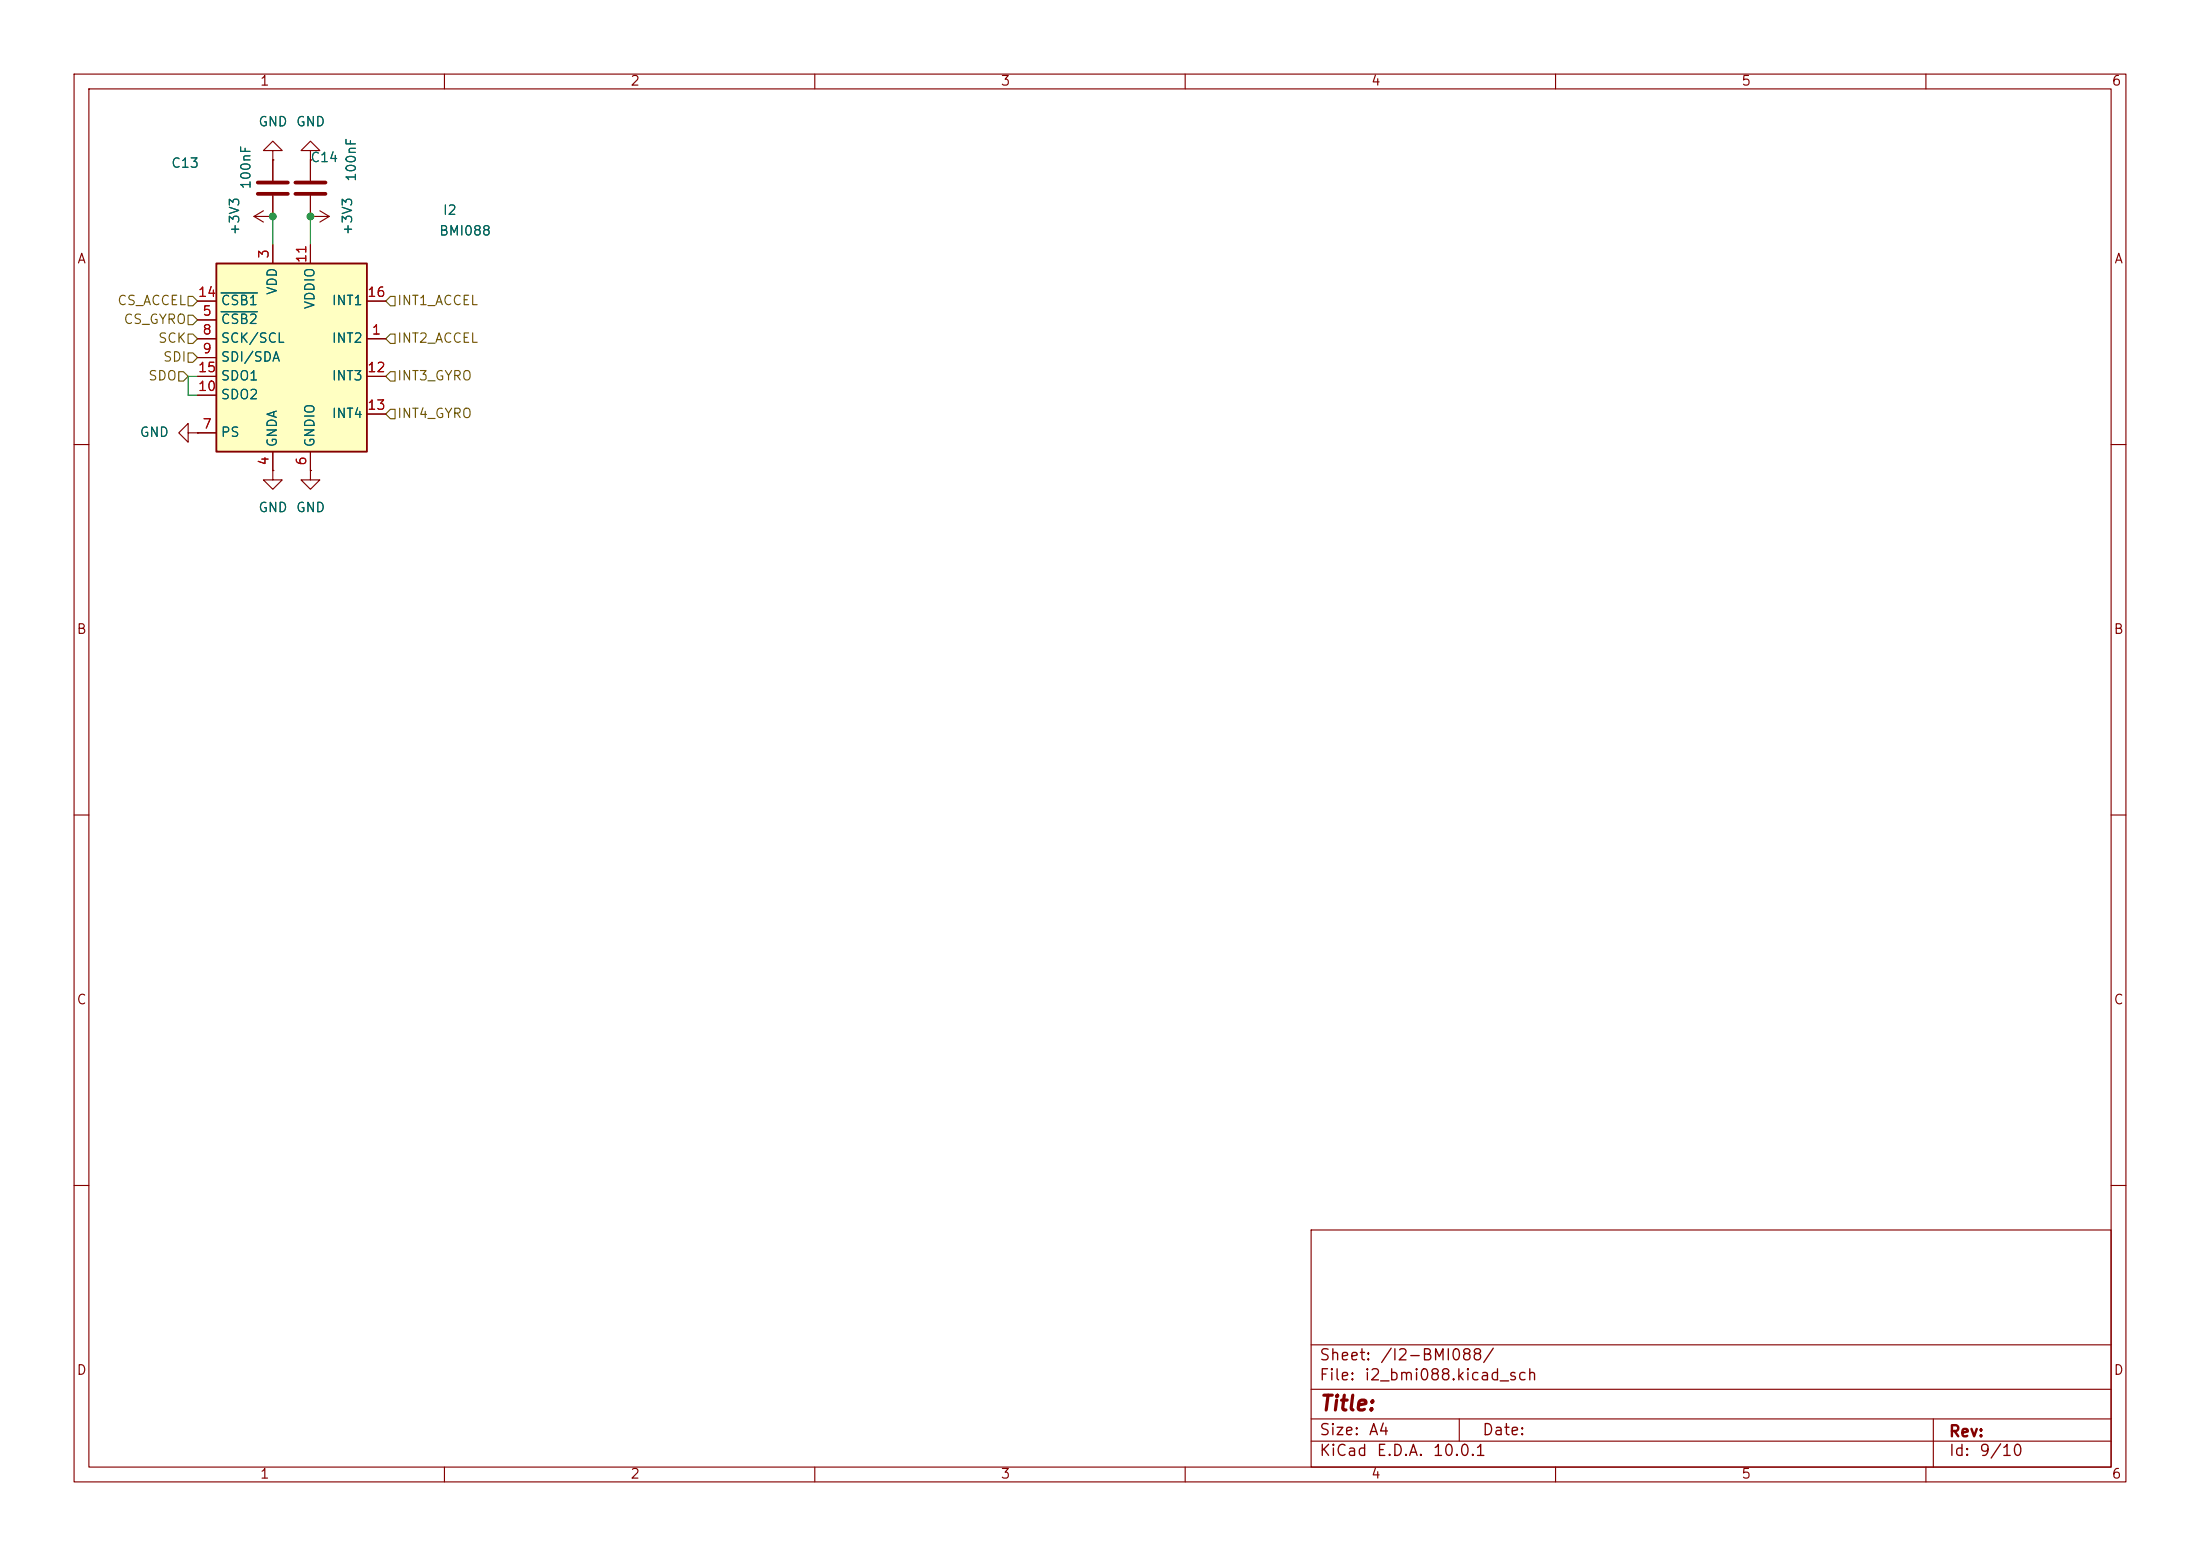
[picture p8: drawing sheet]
(kicad_sch
 (version 20260306)
 (generator "eeschema")
 (generator_version "10.0")
 (paper "A4")
 (lib_symbols
  (symbol "Device:C"
   (pin_numbers (hide yes))
   (pin_names
    (offset 0.254)) (exclude_from_sim no) (in_bom yes) (on_board yes)
   (in_pos_files yes)
   (duplicate_pin_numbers_are_jumpers no)
   (property "Reference" "C" (at 0.635 2.54 0) (show_name no) (do_not_autoplace no) (effects (font (size 1.27 1.27)) (justify left)))
   (property "Value" "C" (at 0.635 -2.54 0) (show_name no) (do_not_autoplace no) (effects (font (size 1.27 1.27)) (justify left)))
   (property "Footprint" "" (at 0.9652 -3.81 0) (show_name no) (do_not_autoplace no) (hide yes) (effects (font (size 1.27 1.27))))
   (property "Datasheet" "" (at 0 0 0) (show_name no) (do_not_autoplace no) (hide yes) (effects (font (size 1.27 1.27))))
   (property "Description" "Unpolarized capacitor" (at 0 0 0) (show_name no) (do_not_autoplace no) (hide yes) (effects (font (size 1.27 1.27))))
   (symbol "C_0_1"
    (polyline (pts (xy -2.032 0.762) (xy 2.032 0.762)) (stroke (width 0.508) (type default)) (fill (type none)))
    (polyline (pts (xy -2.032 -0.762) (xy 2.032 -0.762)) (stroke (width 0.508) (type default)) (fill (type none))))
   (symbol "C_1_1"
    (pin passive line (at 0 3.81 270) (length 2.794) (name "" (effects (font (size 1.27 1.27)))) (number "1" (effects (font (size 1.27 1.27)))))
    (pin passive line (at 0 -3.81 90) (length 2.794) (name "" (effects (font (size 1.27 1.27)))) (number "2" (effects (font (size 1.27 1.27))))))
   (embedded_fonts no))
  (symbol "Sensor_Motion:BMI088" (exclude_from_sim no) (in_bom yes) (on_board yes)
   (in_pos_files yes)
   (duplicate_pin_numbers_are_jumpers no)
   (property "Reference" "I2" (at 20.32 19.812 0) (show_name no) (do_not_autoplace no) (effects (font (size 1.27 1.27)) (justify left)))
   (property "Value" "BMI088" (at 19.812 17.018 0) (show_name no) (do_not_autoplace no) (effects (font (size 1.27 1.27)) (justify left)))
   (property "Footprint" "Package_LGA:Bosch_LGA-16_4.5x3mm_P0.5mm_LayoutBorder7x1y_ClockwisePinNumbering" (at -16.51 -1.27 0) (show_name no) (do_not_autoplace no) (hide yes) (effects (font (size 1.27 1.27))))
   (property "Datasheet" "https://www.bosch-sensortec.com/media/boschsensortec/downloads/datasheets/bst-bmi088-ds001.pdf" (at -16.51 -1.27 0) (show_name no) (do_not_autoplace no) (hide yes) (effects (font (size 1.27 1.27))))
   (property "Description" "Accelerometer, Gyroscope, 6-Axis Sensor, I2C / SPI interface, LGA-16" (at 0 0 0) (show_name no) (do_not_autoplace no) (hide yes) (effects (font (size 1.27 1.27))))
   (symbol "BMI088_1_1"
    (rectangle (start -10.16 12.7) (end 10.16 -12.7) (stroke (width 0.254) (type solid)) (fill (type background)))
    (pin bidirectional line (at 12.7 2.54 180) (length 2.54) (name "INT2" (effects (font (size 1.27 1.27)))) (number "1" (effects (font (size 1.27 1.27)))))
    (pin passive line (at -2.54 -15.24 90) (length 2.54) (hide yes) (name "GNDA" (effects (font (size 1.27 1.27)))) (number "2" (effects (font (size 1.27 1.27)))))
    (pin power_in line (at -2.54 15.24 270) (length 2.54) (name "VDD" (effects (font (size 1.27 1.27)))) (number "3" (effects (font (size 1.27 1.27)))))
    (pin power_in line (at -2.54 -15.24 90) (length 2.54) (name "GNDA" (effects (font (size 1.27 1.27)))) (number "4" (effects (font (size 1.27 1.27)))))
    (pin input line (at -12.7 5.08 0) (length 2.54) (name "~{CSB2}" (effects (font (size 1.27 1.27)))) (number "5" (effects (font (size 1.27 1.27)))))
    (pin power_in line (at 2.54 -15.24 90) (length 2.54) (name "GNDIO" (effects (font (size 1.27 1.27)))) (number "6" (effects (font (size 1.27 1.27)))))
    (pin input line (at -12.7 -10.16 0) (length 2.54) (name "PS" (effects (font (size 1.27 1.27)))) (number "7" (effects (font (size 1.27 1.27)))))
    (pin input line (at -12.7 2.54 0) (length 2.54) (name "SCK/SCL" (effects (font (size 1.27 1.27)))) (number "8" (effects (font (size 1.27 1.27)))))
    (pin bidirectional line (at -12.7 0 0) (length 2.54) (name "SDI/SDA" (effects (font (size 1.27 1.27)))) (number "9" (effects (font (size 1.27 1.27)))))
    (pin bidirectional line (at -12.7 -5.08 0) (length 2.54) (name "SDO2" (effects (font (size 1.27 1.27)))) (number "10" (effects (font (size 1.27 1.27)))))
    (pin power_in line (at 2.54 15.24 270) (length 2.54) (name "VDDIO" (effects (font (size 1.27 1.27)))) (number "11" (effects (font (size 1.27 1.27)))))
    (pin bidirectional line (at 12.7 -2.54 180) (length 2.54) (name "INT3" (effects (font (size 1.27 1.27)))) (number "12" (effects (font (size 1.27 1.27)))))
    (pin bidirectional line (at 12.7 -7.62 180) (length 2.54) (name "INT4" (effects (font (size 1.27 1.27)))) (number "13" (effects (font (size 1.27 1.27)))))
    (pin input line (at -12.7 7.62 0) (length 2.54) (name "~{CSB1}" (effects (font (size 1.27 1.27)))) (number "14" (effects (font (size 1.27 1.27)))))
    (pin bidirectional line (at -12.7 -2.54 0) (length 2.54) (name "SDO1" (effects (font (size 1.27 1.27)))) (number "15" (effects (font (size 1.27 1.27)))))
    (pin bidirectional line (at 12.7 7.62 180) (length 2.54) (name "INT1" (effects (font (size 1.27 1.27)))) (number "16" (effects (font (size 1.27 1.27))))))
   (embedded_fonts no))
  (symbol "power:+3V3"
   (power global)
   (pin_numbers (hide yes))
   (pin_names
    (offset 0) (hide yes)) (exclude_from_sim no) (in_bom yes) (on_board yes)
   (in_pos_files yes)
   (duplicate_pin_numbers_are_jumpers no)
   (property "Reference" "#PWR" (at 0 -3.81 0) (show_name no) (do_not_autoplace no) (hide yes) (effects (font (size 1.27 1.27))))
   (property "Value" "+3V3" (at 0 3.556 0) (show_name no) (do_not_autoplace no) (effects (font (size 1.27 1.27))))
   (property "Footprint" "" (at 0 0 0) (show_name no) (do_not_autoplace no) (hide yes) (effects (font (size 1.27 1.27))))
   (property "Datasheet" "" (at 0 0 0) (show_name no) (do_not_autoplace no) (hide yes) (effects (font (size 1.27 1.27))))
   (property "Description" "Power symbol creates a global label with name \"+3V3\"" (at 0 0 0) (show_name no) (do_not_autoplace no) (hide yes) (effects (font (size 1.27 1.27))))
   (symbol "+3V3_0_1"
    (polyline (pts (xy -0.762 1.27) (xy 0 2.54)) (stroke (width 0) (type default)) (fill (type none)))
    (polyline (pts (xy 0 2.54) (xy 0.762 1.27)) (stroke (width 0) (type default)) (fill (type none)))
    (polyline (pts (xy 0 0) (xy 0 2.54)) (stroke (width 0) (type default)) (fill (type none))))
   (symbol "+3V3_1_1"
    (pin power_in line (at 0 0 90) (length 0) (name "" (effects (font (size 1.27 1.27)))) (number "1" (effects (font (size 1.27 1.27))))))
   (embedded_fonts no))
  (symbol "power:GND"
   (power global)
   (pin_numbers (hide yes))
   (pin_names
    (offset 0) (hide yes)) (exclude_from_sim no) (in_bom yes) (on_board yes)
   (in_pos_files yes)
   (duplicate_pin_numbers_are_jumpers no)
   (property "Reference" "#PWR" (at 0 -6.35 0) (show_name no) (do_not_autoplace no) (hide yes) (effects (font (size 1.27 1.27))))
   (property "Value" "GND" (at 0 -3.81 0) (show_name no) (do_not_autoplace no) (effects (font (size 1.27 1.27))))
   (property "Footprint" "" (at 0 0 0) (show_name no) (do_not_autoplace no) (hide yes) (effects (font (size 1.27 1.27))))
   (property "Datasheet" "" (at 0 0 0) (show_name no) (do_not_autoplace no) (hide yes) (effects (font (size 1.27 1.27))))
   (property "Description" "Power symbol creates a global label with name \"GND\" , ground" (at 0 0 0) (show_name no) (do_not_autoplace no) (hide yes) (effects (font (size 1.27 1.27))))
   (symbol "GND_0_1"
    (polyline (pts (xy 0 0) (xy 0 -1.27) (xy 1.27 -1.27) (xy 0 -2.54) (xy -1.27 -1.27) (xy 0 -1.27)) (stroke (width 0) (type default)) (fill (type none))))
   (symbol "GND_1_1"
    (pin power_in line (at 0 0 270) (length 0) (name "" (effects (font (size 1.27 1.27)))) (number "1" (effects (font (size 1.27 1.27))))))
   (embedded_fonts no)))
 (junction
  (at 41.91 29.21)
  (diameter 0)
  (color 0 0 0 0))
 (junction
  (at 36.83 29.21)
  (diameter 0)
  (color 0 0 0 0))
 (wire
  (pts (xy 41.91 29.21) (xy 41.91 33.02))
  (stroke (width 0) (type default)))
 (wire
  (pts (xy 25.4 50.8) (xy 26.67 50.8))
  (stroke (width 0) (type default)))
 (wire
  (pts (xy 25.4 50.8) (xy 25.4 53.34))
  (stroke (width 0) (type default)))
 (wire
  (pts (xy 25.4 53.34) (xy 26.67 53.34))
  (stroke (width 0) (type default)))
 (wire
  (pts (xy 36.83 29.21) (xy 36.83 33.02))
  (stroke (width 0) (type default)))
 (hierarchical_label "SCK"
  (shape input)
  (at 26.67 45.72 180)
  (effects (font (size 1.27 1.27)) (justify right)))
 (hierarchical_label "CS_GYRO"
  (shape input)
  (at 26.67 43.18 180)
  (effects (font (size 1.27 1.27)) (justify right)))
 (hierarchical_label "INT1_ACCEL"
  (shape input)
  (at 52.07 40.64 0)
  (effects (font (size 1.27 1.27)) (justify left)))
 (hierarchical_label "SDI"
  (shape input)
  (at 26.67 48.26 180)
  (effects (font (size 1.27 1.27)) (justify right)))
 (hierarchical_label "INT3_GYRO"
  (shape input)
  (at 52.07 50.8 0)
  (effects (font (size 1.27 1.27)) (justify left)))
 (hierarchical_label "INT2_ACCEL"
  (shape input)
  (at 52.07 45.72 0)
  (effects (font (size 1.27 1.27)) (justify left)))
 (hierarchical_label "INT4_GYRO"
  (shape input)
  (at 52.07 55.88 0)
  (effects (font (size 1.27 1.27)) (justify left)))
 (hierarchical_label "SDO"
  (shape input)
  (at 25.4 50.8 180)
  (effects (font (size 1.27 1.27)) (justify right)))
 (hierarchical_label "CS_ACCEL"
  (shape input)
  (at 26.67 40.64 180)
  (effects (font (size 1.27 1.27)) (justify right)))
 (symbol
  (lib_id "power:GND")
  (at 36.83 21.59 180)
  (unit 1)
  (body_style 1)
  (exclude_from_sim no)
  (in_bom yes)
  (on_board yes)
  (in_pos_files yes)
  (dnp no)
  (fields_autoplaced yes)
  (property "Reference" "#PWR0160" (at 36.83 15.24 0) (hide yes) (show_name no) (do_not_autoplace no) (effects (font (size 1.27 1.27))))
  (property "Value" "GND" (at 36.83 16.51 0) (show_name no) (do_not_autoplace no) (effects (font (size 1.27 1.27))))
  (property "Footprint" "" (at 36.83 21.59 0) (hide yes) (show_name no) (do_not_autoplace no) (effects (font (size 1.27 1.27))))
  (property "Datasheet" "" (at 36.83 21.59 0) (hide yes) (show_name no) (do_not_autoplace no) (effects (font (size 1.27 1.27))))
  (property "Description" "Power symbol creates a global label with name \"GND\" , ground" (at 36.83 21.59 0) (hide yes) (show_name no) (do_not_autoplace no) (effects (font (size 1.27 1.27))))
  (pin "1"))
 (symbol
  (lib_id "power:GND")
  (at 41.91 21.59 180)
  (unit 1)
  (body_style 1)
  (exclude_from_sim no)
  (in_bom yes)
  (on_board yes)
  (in_pos_files yes)
  (dnp no)
  (fields_autoplaced yes)
  (property "Reference" "#PWR0163" (at 41.91 15.24 0) (hide yes) (show_name no) (do_not_autoplace no) (effects (font (size 1.27 1.27))))
  (property "Value" "GND" (at 41.91 16.51 0) (show_name no) (do_not_autoplace no) (effects (font (size 1.27 1.27))))
  (property "Footprint" "" (at 41.91 21.59 0) (hide yes) (show_name no) (do_not_autoplace no) (effects (font (size 1.27 1.27))))
  (property "Datasheet" "" (at 41.91 21.59 0) (hide yes) (show_name no) (do_not_autoplace no) (effects (font (size 1.27 1.27))))
  (property "Description" "Power symbol creates a global label with name \"GND\" , ground" (at 41.91 21.59 0) (hide yes) (show_name no) (do_not_autoplace no) (effects (font (size 1.27 1.27))))
  (pin "1"))
 (symbol
  (lib_id "power:+3V3")
  (at 41.91 29.21 270)
  (unit 1)
  (body_style 1)
  (exclude_from_sim no)
  (in_bom yes)
  (on_board yes)
  (in_pos_files yes)
  (dnp no)
  (fields_autoplaced yes)
  (property "Reference" "#PWR0164" (at 38.1 29.21 0) (hide yes) (show_name no) (do_not_autoplace no) (effects (font (size 1.27 1.27))))
  (property "Value" "+3V3" (at 46.99 29.21 0) (show_name no) (do_not_autoplace no) (effects (font (size 1.27 1.27))))
  (property "Footprint" "" (at 41.91 29.21 0) (hide yes) (show_name no) (do_not_autoplace no) (effects (font (size 1.27 1.27))))
  (property "Datasheet" "" (at 41.91 29.21 0) (hide yes) (show_name no) (do_not_autoplace no) (effects (font (size 1.27 1.27))))
  (property "Description" "Power symbol creates a global label with name \"+3V3\"" (at 41.91 29.21 0) (hide yes) (show_name no) (do_not_autoplace no) (effects (font (size 1.27 1.27))))
  (pin "1"))
 (symbol
  (lib_id "power:+3V3")
  (at 36.83 29.21 90)
  (unit 1)
  (body_style 1)
  (exclude_from_sim no)
  (in_bom yes)
  (on_board yes)
  (in_pos_files yes)
  (dnp no)
  (fields_autoplaced yes)
  (property "Reference" "#PWR0161" (at 40.64 29.21 0) (hide yes) (show_name no) (do_not_autoplace no) (effects (font (size 1.27 1.27))))
  (property "Value" "+3V3" (at 31.75 29.21 0) (show_name no) (do_not_autoplace no) (effects (font (size 1.27 1.27))))
  (property "Footprint" "" (at 36.83 29.21 0) (hide yes) (show_name no) (do_not_autoplace no) (effects (font (size 1.27 1.27))))
  (property "Datasheet" "" (at 36.83 29.21 0) (hide yes) (show_name no) (do_not_autoplace no) (effects (font (size 1.27 1.27))))
  (property "Description" "Power symbol creates a global label with name \"+3V3\"" (at 36.83 29.21 0) (hide yes) (show_name no) (do_not_autoplace no) (effects (font (size 1.27 1.27))))
  (pin "1"))
 (symbol
  (lib_id "Device:C")
  (at 41.91 25.4 180)
  (unit 1)
  (body_style 1)
  (exclude_from_sim no)
  (in_bom yes)
  (on_board yes)
  (in_pos_files yes)
  (dnp no)
  (property "Reference" "C14" (at 45.72 21.336 0) (show_name no) (do_not_autoplace no) (effects (font (size 1.27 1.27)) (justify left)))
  (property "Value" "100nF" (at 47.498 18.542 90) (show_name no) (do_not_autoplace no) (effects (font (size 1.27 1.27)) (justify left)))
  (property "Footprint" "Capacitor_SMD:C_0402_1005Metric" (at 40.9448 21.59 0) (hide yes) (show_name no) (do_not_autoplace no) (effects (font (size 1.27 1.27))))
  (property "Datasheet" "" (at 41.91 25.4 0) (hide yes) (show_name no) (do_not_autoplace no) (effects (font (size 1.27 1.27))))
  (property "Description" "Unpolarized capacitor" (at 41.91 25.4 0) (hide yes) (show_name no) (do_not_autoplace no) (effects (font (size 1.27 1.27))))
  (pin "1")
  (pin "2"))
 (symbol
  (lib_id "Device:C")
  (at 36.83 25.4 180)
  (unit 1)
  (body_style 1)
  (exclude_from_sim no)
  (in_bom yes)
  (on_board yes)
  (in_pos_files yes)
  (dnp no)
  (property "Reference" "C13" (at 26.924 22.098 0) (show_name no) (do_not_autoplace no) (effects (font (size 1.27 1.27)) (justify left)))
  (property "Value" "100nF" (at 33.274 19.558 90) (show_name no) (do_not_autoplace no) (effects (font (size 1.27 1.27)) (justify left)))
  (property "Footprint" "Capacitor_SMD:C_0402_1005Metric" (at 35.8648 21.59 0) (hide yes) (show_name no) (do_not_autoplace no) (effects (font (size 1.27 1.27))))
  (property "Datasheet" "" (at 36.83 25.4 0) (hide yes) (show_name no) (do_not_autoplace no) (effects (font (size 1.27 1.27))))
  (property "Description" "Unpolarized capacitor" (at 36.83 25.4 0) (hide yes) (show_name no) (do_not_autoplace no) (effects (font (size 1.27 1.27))))
  (pin "1")
  (pin "2"))
 (symbol
  (lib_id "power:GND")
  (at 26.67 58.42 270)
  (unit 1)
  (body_style 1)
  (exclude_from_sim no)
  (in_bom yes)
  (on_board yes)
  (in_pos_files yes)
  (dnp no)
  (fields_autoplaced yes)
  (property "Reference" "#PWR0166" (at 20.32 58.42 0) (hide yes) (show_name no) (do_not_autoplace no) (effects (font (size 1.27 1.27))))
  (property "Value" "GND" (at 22.86 58.4199 90) (show_name no) (do_not_autoplace no) (effects (font (size 1.27 1.27)) (justify right)))
  (property "Footprint" "" (at 26.67 58.42 0) (hide yes) (show_name no) (do_not_autoplace no) (effects (font (size 1.27 1.27))))
  (property "Datasheet" "" (at 26.67 58.42 0) (hide yes) (show_name no) (do_not_autoplace no) (effects (font (size 1.27 1.27))))
  (property "Description" "Power symbol creates a global label with name \"GND\" , ground" (at 26.67 58.42 0) (hide yes) (show_name no) (do_not_autoplace no) (effects (font (size 1.27 1.27))))
  (pin "1"))
 (symbol
  (lib_id "Sensor_Motion:BMI088")
  (at 39.37 48.26 0)
  (unit 1)
  (body_style 1)
  (exclude_from_sim no)
  (in_bom yes)
  (on_board yes)
  (in_pos_files yes)
  (dnp no)
  (property "Reference" "I2" (at 59.69 28.448 0) (show_name no) (do_not_autoplace no) (effects (font (size 1.27 1.27)) (justify left)))
  (property "Value" "BMI088" (at 59.182 31.242 0) (show_name no) (do_not_autoplace no) (effects (font (size 1.27 1.27)) (justify left)))
  (property "Footprint" "Package_LGA:Bosch_LGA-16_4.5x3mm_P0.5mm_LayoutBorder7x1y_ClockwisePinNumbering" (at 22.86 49.53 0) (hide yes) (show_name no) (do_not_autoplace no) (effects (font (size 1.27 1.27))))
  (property "Datasheet" "https://www.bosch-sensortec.com/media/boschsensortec/downloads/datasheets/bst-bmi088-ds001.pdf" (at 22.86 49.53 0) (hide yes) (show_name no) (do_not_autoplace no) (effects (font (size 1.27 1.27))))
  (property "Description" "Accelerometer, Gyroscope, 6-Axis Sensor, I2C / SPI interface, LGA-16" (at 39.37 48.26 0) (hide yes) (show_name no) (do_not_autoplace no) (effects (font (size 1.27 1.27))))
  (pin "12")
  (pin "8")
  (pin "16")
  (pin "14")
  (pin "15")
  (pin "6")
  (pin "7")
  (pin "2")
  (pin "10")
  (pin "9")
  (pin "13")
  (pin "1")
  (pin "5")
  (pin "11")
  (pin "4")
  (pin "3"))
 (symbol
  (lib_id "power:GND")
  (at 41.91 63.5 0)
  (unit 1)
  (body_style 1)
  (exclude_from_sim no)
  (in_bom yes)
  (on_board yes)
  (in_pos_files yes)
  (dnp no)
  (fields_autoplaced yes)
  (property "Reference" "#PWR0165" (at 41.91 69.85 0) (hide yes) (show_name no) (do_not_autoplace no) (effects (font (size 1.27 1.27))))
  (property "Value" "GND" (at 41.91 68.58 0) (show_name no) (do_not_autoplace no) (effects (font (size 1.27 1.27))))
  (property "Footprint" "" (at 41.91 63.5 0) (hide yes) (show_name no) (do_not_autoplace no) (effects (font (size 1.27 1.27))))
  (property "Datasheet" "" (at 41.91 63.5 0) (hide yes) (show_name no) (do_not_autoplace no) (effects (font (size 1.27 1.27))))
  (property "Description" "Power symbol creates a global label with name \"GND\" , ground" (at 41.91 63.5 0) (hide yes) (show_name no) (do_not_autoplace no) (effects (font (size 1.27 1.27))))
  (pin "1"))
 (symbol
  (lib_id "power:GND")
  (at 36.83 63.5 0)
  (unit 1)
  (body_style 1)
  (exclude_from_sim no)
  (in_bom yes)
  (on_board yes)
  (in_pos_files yes)
  (dnp no)
  (fields_autoplaced yes)
  (property "Reference" "#PWR0162" (at 36.83 69.85 0) (hide yes) (show_name no) (do_not_autoplace no) (effects (font (size 1.27 1.27))))
  (property "Value" "GND" (at 36.83 68.58 0) (show_name no) (do_not_autoplace no) (effects (font (size 1.27 1.27))))
  (property "Footprint" "" (at 36.83 63.5 0) (hide yes) (show_name no) (do_not_autoplace no) (effects (font (size 1.27 1.27))))
  (property "Datasheet" "" (at 36.83 63.5 0) (hide yes) (show_name no) (do_not_autoplace no) (effects (font (size 1.27 1.27))))
  (property "Description" "Power symbol creates a global label with name \"GND\" , ground" (at 36.83 63.5 0) (hide yes) (show_name no) (do_not_autoplace no) (effects (font (size 1.27 1.27))))
  (pin "1")))
